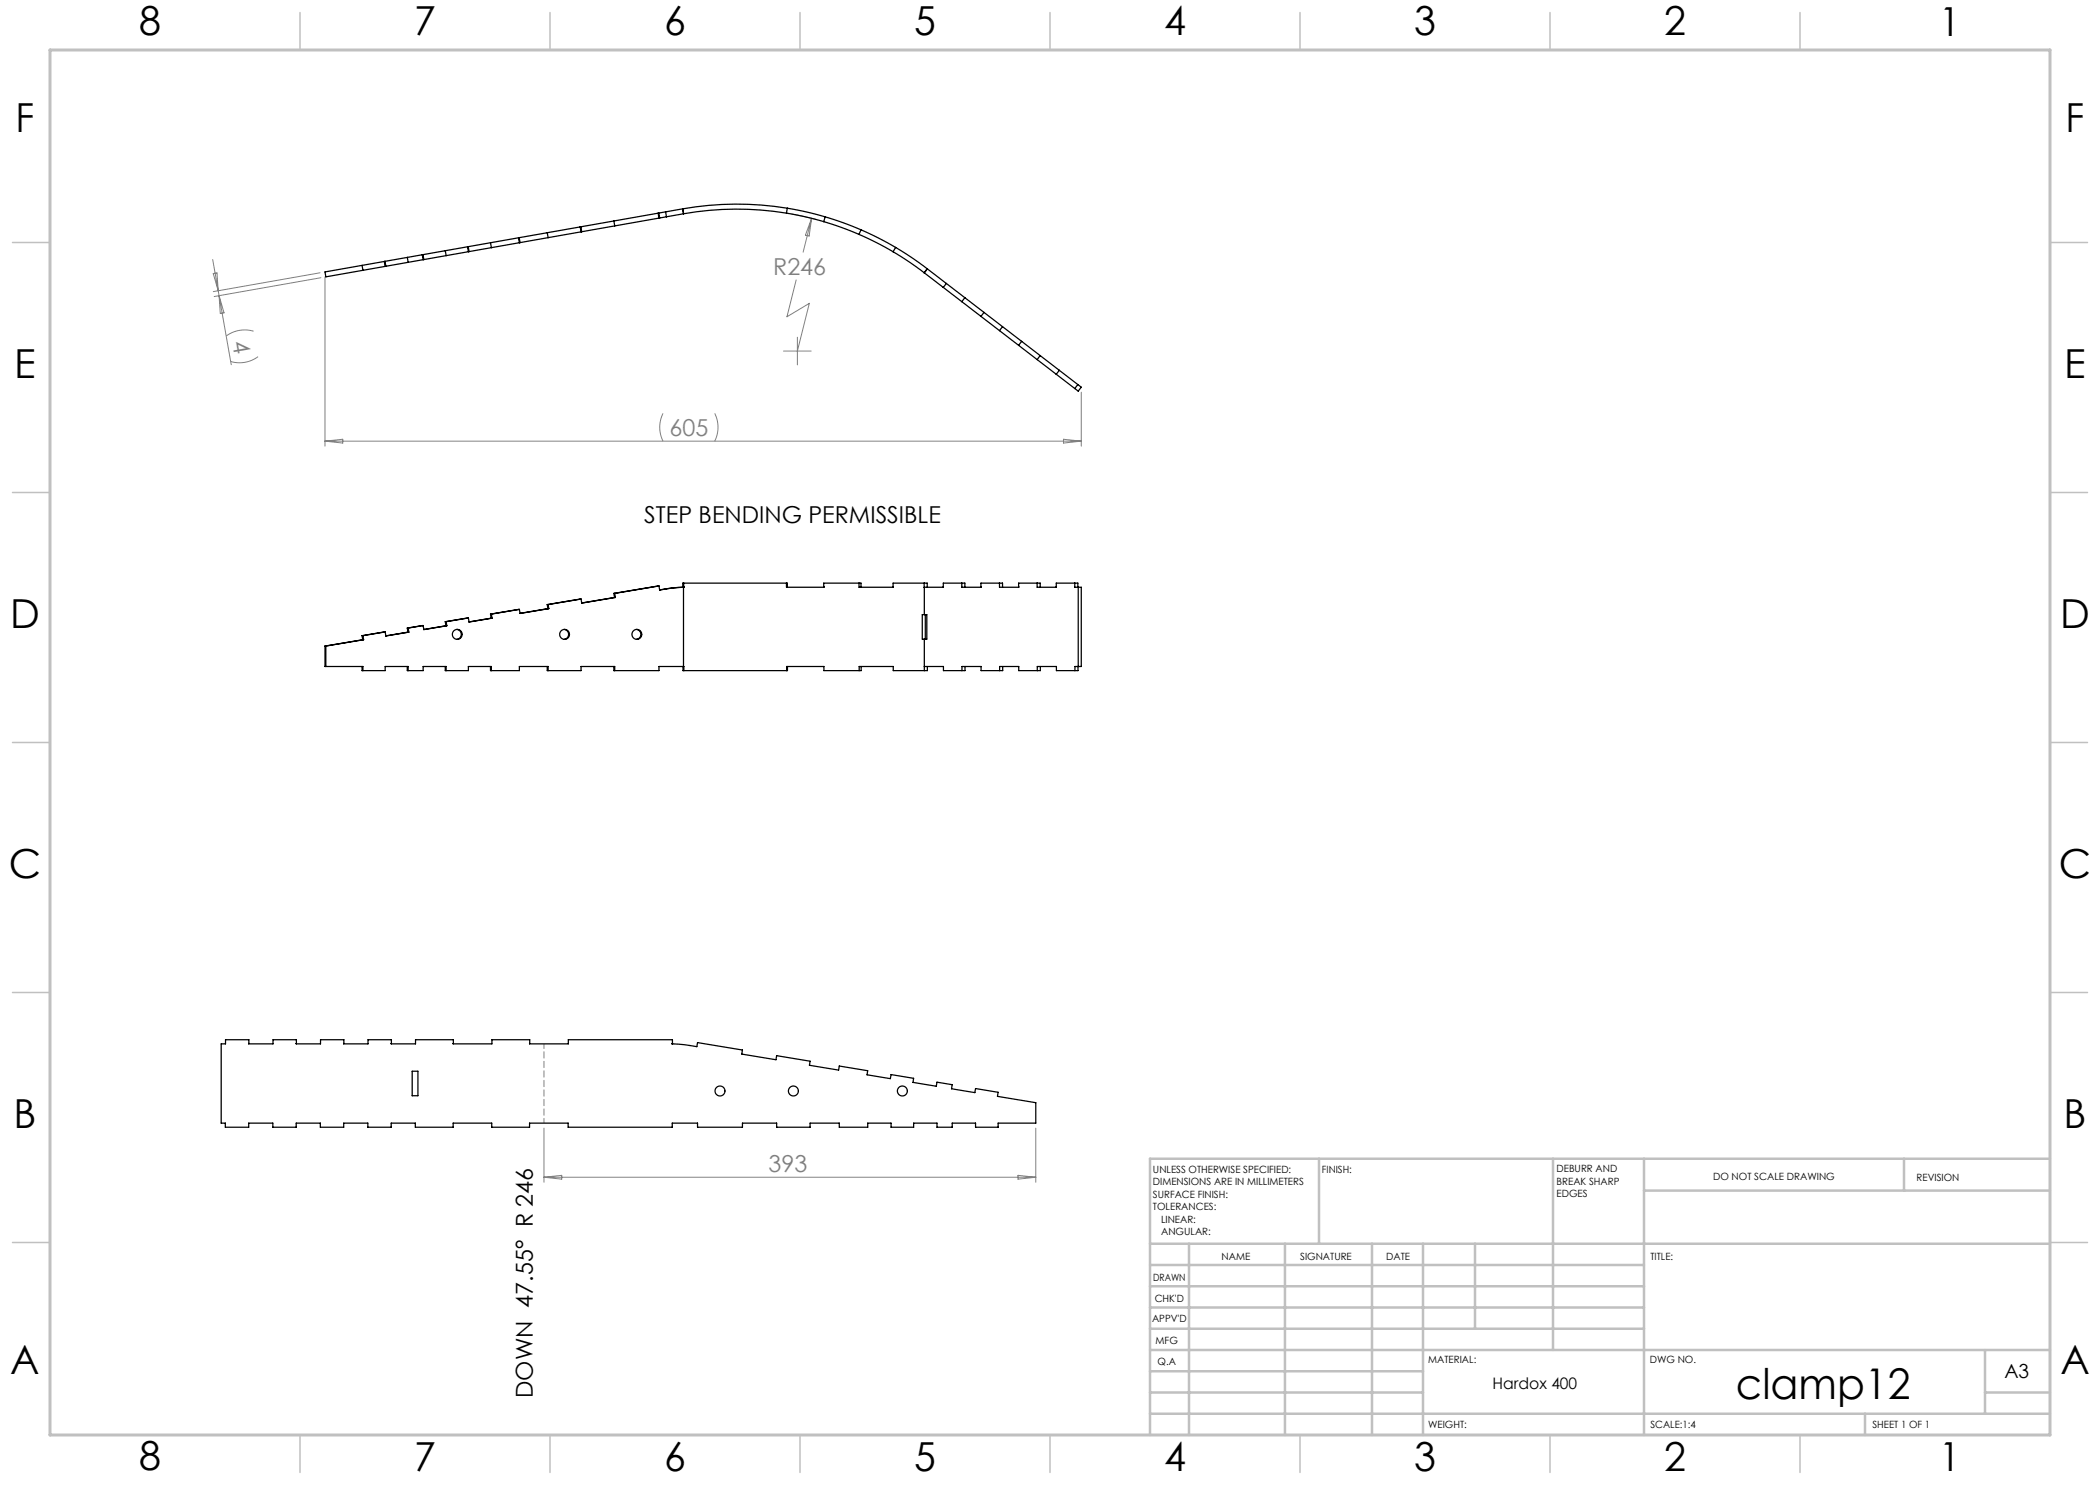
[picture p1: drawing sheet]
<svg xmlns="http://www.w3.org/2000/svg" width="420mm" height="297mm" viewBox="0 0 420 297" stroke-linecap="round" stroke-linejoin="round" font-family="sans-serif">
<g fill="none" stroke="#808080" stroke-width=".2">
<path d="M42.5 51.9l3.7 21M42.6 54.7l.8-.1 .2 3.6zM43.8 59.1l1 3.5-.7 .1zM64 54.6l-21.3 3.7M64.2 55.5l-21.4 3.8M65 55.4v33.8M158.3 42.8l5 1.1M159.2 56l-1.8 7.4 4.5-2.7-2.4 9.5M162.3 43.7l-1.7 6.7M162.3 43.7l-.5 3.5-.7-.2zM50.7 66.2a6.2 6.2 0 0 0-5.5 1M51.6 71.3a6.2 6.2 0 0 1-5.5 1"/>
<path d="M156.7 70.2h5.5M159.5 67.4v5.6M216.3 78.4v10.8M65 88.2h151.3M65 88.2l3.6-.3v.7zM132.6 82.7a6.2 6.2 0 0 0 0 5.5M142.9 82.7a6.2 6.2 0 0 1 0 5.5M212.7 87.9l3.6 .3-3.6 .4zM108.8 225.6v10.8M108.8 235.4h98.4M108.8 235.4l3.6-.3v.7zM203.6 235.1l3.6 .3-3.6 .4z"/>
<path d="M207.2 225.6v10.8"/>
</g>
<path d="M108.8 224.6v-15.8" fill="none" stroke="#808080" stroke-width=".2" stroke-dasharray="1.3 .6" stroke-dashoffset=".3"/>
<path d="M410 231.8v55.2h-187.2" fill="none" stroke="#c0c0c0" stroke-width=".2"/>
<g fill="none" stroke="#c0c0c0" stroke-width=".5">
<path d="M263.8 231.8v17M310.6 231.8v38.2M328.8 231.8v55.2M328.8 238.1h81.2M380.8 231.8v6.3M410 231.8h-180v55.2M230 248.8h180M230 257.3h98.8M230 253h98.8M237.8 248.8v38.2M257 248.8v38.2M274.4 248.8v38.2"/>
<path d="M284.6 248.8v38.2M295 248.8v17M230 265.8h98.8M230 261.5h98.8M230 278.5h54.6M230 274.3h54.6M230 270h180M397 278.5h13M397 270v12.8M230 282.8h180M373 282.8v4.2"/>
</g>
<g fill="none" stroke="#c0c0c0" stroke-width=".3">
<path d="M60 2.5v7.5M110 2.5v7.5M160 2.5v7.5M210 2.5v7.5M260 2.5v7.5M310 2.5v7.5M360 2.5v7.5M2.5 48.5h7.5M410 48.5h7.5M2.5 98.5h7.5M410 98.5h7.5M2.5 148.5h7.5"/>
<path d="M410 148.5h7.5M2.5 198.5h7.5M410 198.5h7.5M2.5 248.5h7.5M410 248.5h7.5M60 287v7.5M110 287v7.5M160 287v7.5M210 287v7.5M260 287v7.5M310 287v7.5M360 287v7.5"/>
</g>
<path d="M10 10h400v277h-400z" fill="none" stroke="#c0c0c0" stroke-width=".6"/>
<g fill="none" stroke="#000" stroke-width=".25">
<path d="M72.4 53.1l.2 1M76.9 52.3l.1 1M77 52.3l.2 1M81.5 51.5l.1 1M84.5 51l.1 .9M84.6 50.9l.2 1M84.6 50.9l-19.6 3.5 .2 1 19.6-3.5M89.1 50.1l.1 1M93.5 49.4l.2 .9M93.6 49.3l.2 1M98.1 48.5l.2 1M103.7 47.6l.2 .9"/>
<path d="M103.8 47.5l.2 1M109.5 46.5l.1 1M116 45.4l.2 1M116.2 45.4l.1 .9M122.8 44.2l.1 1M131.6 42.6l.2 1M131.8 42.6l.1 1M133.1 42.4l-48.5 8.5M133.1 42.4l.2 1M133.3 43.4l-48.5 8.5M136.5 41.8l-3.4 .6M136.6 41.8l.1 1a61.5 61.5 0 0 1 20.6-.2"/>
<path d="M136.7 42.8l-3.4 .6M157.3 42.6l3.8 .8 3.7 .9M157.5 41.6a62.5 62.5 0 0 0-20.9 .2M157.5 41.6l3.8 .8 3.8 1M157.5 41.6l-.2 1M171.8 46.9l3.5 1.6 3.3 1.9M172.2 46l-3.5-1.4-3.7-1.2-.3 .9 3.6 1.2 3.5 1.4M172.2 46l3.5 1.6 3.5 1.9M172.2 46l-.4 .9M179.1 49.5l3.2 2 3.1 2.3M179.1 49.5l-.5 .8 3.2 2.1 3 2.1M184.8 54.5h.1"/>
<path d="M184.9 54.6l11.3 8.7M185.4 53.8h.1M185.5 53.8l11.3 8.7M185.5 53.8l-.6 .8M189.3 56.7l-.6 .8M193 59.5l-.6 .8M196.8 62.5l19.5 14.9-.7 .8-19.4-14.9M196.8 62.5l-.6 .8M200.5 65.3l-.6 .8M204.3 68.3l-.6 .8M208 71.1l-.6 .8M211.9 74.1l-.6 .8"/>
<path d="M215.6 76.9l-.6 .8M116.2 119.8l-6.6 1.1M116.2 119.8l.1 .8M116.2 119.8l-6.8 1.1M122.8 118.7h.1l.2 .8M122.8 118.7l.1 .8M122.9 119.5h.2M122.9 119.5l-6.6 1.1M123.1 119.5l-6.8 1.1M131.6 117.2h.2M131.8 117.2l.1 .8 1.4-.2M131.8 117.2l-9 1.5"/>
<path d="M133.1 117.8h.2M133.1 117.8h.1M133.1 117.8l-1.2 .2M133.3 117.8h.1M136.5 117.5l-3.4 .3M136.7 117.5h-.2M136.7 117.5l-3.4 .3M136.7 117.5v15.8M136.7 116.6h20.6M136.7 116.6h-.1v.8h.1M136.7 117.4l.1 .1M136.7 116.6v.8"/>
<path d="M136.8 117.5h-.3M136.8 117.5h-.1M157.3 116.6v.9h7.5l-.1-.9h7.1M157.3 116.6h.2v.9M171.8 116.6v.9h6.8v-.9h6.2M171.8 116.6h.4v.9M184.8 117.5h.1M184.8 116.6l.1 6.3M184.8 116.6h.6v.9M184.9 117.5h3.8v-.9h4.3v.9M192.4 116.6v.9h3.8v-.9h4.3v.9M196.2 117.4h.1"/>
<path d="M199.9 116.6v.9h3.9l-.1-.9h4.3v.9M207.4 116.6v.9h3.9v-.9h4.3v.9M215 116.6v.9h1.3v15.8h-1.3v.8M215.6 117.5v15.8M65 129.2v4.1h7.6v.8M65 129.2h.2M65.2 129.2v4.1M72.4 133.3v.8h4.6v-.8h4.6v.8M72.4 127.1h.2l.1 .8M72.4 127.1l.1 .8M72.5 127.9l-7.5 1.3M72.5 127.9h.2"/>
<path d="M72.7 127.9l-7.5 1.3M76.9 126.4h.1M77 126.4l.2 .8 4.6-.8M77 126.4l-4.6 .7M81.5 133.3v.8h3.1v-.8h4.6v.8M81.5 125.6h.1M81.5 125.6l.1 .8M81.6 126.4l-4.4 .8M81.6 126.4h.2M81.6 125.6l.2 .8M84.6 125.1l-3 .5M84.6 125.1l.2 .8 4.6-.7"/>
<path d="M84.6 125.1l-3.1 .5M89.1 133.3v.8h4.6v-.8h4.6v.8M89.1 124.3l.1 .9h.2M89.1 124.3h.1M89.2 124.3l.2 .9M91.4 125.9a1 1 0 0 1 .9 1 1 1 0 0 1-.9 1M93.7 123.6l-4.5 .7M93.7 123.6l.1 .8 4.6-.8M93.7 123.6l-4.6 .7M98.1 133.3v.8h5.8v-.8h5.7v.8M98.1 122.8l.1 .8h.2M98.1 122.8h.2"/>
<path d="M98.3 122.8l.1 .8M103.9 121.9l-5.6 .9M103.9 121.9l-5.8 .9M109.4 133.3v.8h6.8v-.8h6.7v.8M109.4 120.9l.2 .8h.2M109.4 120.9h.2M109.6 120.9l.2 .8M109.8 121.7l-5.8 1-.1-.8M112.8 125.9a1 1 0 0 1 .9 1 1 1 0 0 1-.9 1M122.8 133.3v.8h9v-.8h4.9M127.3 125.9a1 1 0 0 1 .9 1 1 1 0 0 1-.9 1M136.6 133.3v.8h.2"/>
<path d="M136.7 133.3l.1 .8M136.8 134.1h20.5M157.3 134.1v-.8h7.5v.8h7M157.5 133.3v.8h-.2M171.8 134.1v-.8h6.8v.8h6.3M172.2 133.3v.8h-.4M184.9 122.9h-.4v4.9h.4M184.9 133.3h3.8v.8h4.3v-.8M184.9 127.8v6.3M184.9 122.9h.5v4.9h-.5M185.1 122.9v4.9M185.5 133.3v.8h-.6"/>
<path d="M200.5 133.3v.8h-4.3v-.8h-3.8v.8M208.1 133.3v.8h-4.3v-.8h-3.9v.8M215.6 133.3v.8h-4.3v-.8h-3.8v.8M44.2 208.8h.9v-.9h4.7l-.1 .9h4.9v-.9h4.7l-.1 .9h4.9v-.9h4.7l-.1 .9h4.9v-.9h4.7l-.1 .9h4.9v-.9h7.6l-.1 .9h7.8v-.9h7.5v.9h7.8v-.9h20.8l-.1 .9 2.4 .1 2.6 .4 .1-.8 9 1.5-.1 .8 6.8 1.1 .1-.8 6.7 1.1-.1 .9 5.8 .9 .2-.8 5.6 .9-.1 .9 4.7 .7 .1-.8 4.5 .8-.1 .8 4.7 .7 .1-.8 3 .5-.1 .9 4.7 .7 .1-.8 4.5 .8-.1 .8 7.7 1.2v4.1h-7.6v.8h-4.5v-.8h-4.7v.8h-3v-.8h-4.7v.8h-4.5v-.8h-4.7v.8h-5.6v-.8h-5.9v.8h-6.7v-.8h-6.8v.8h-9v-.8h-5.1v.8h-20.8v-.8h-7.7v.8h-7.6v-.8h-7.7v.8h-7.5v-.8h-4.9v.8h-4.6v-.8h-4.9v.8h-4.6v-.8h-4.9v.8h-4.6v-.8h-4.9v.8h-4.6v-.8h-.9zM82.4 214.2h1.2v4.9h-1.2zM90.6 208.7h.1M138 209.1h.1"/>
<circle cx="91.4" cy="126.9" r=".99"/>
<circle cx="112.9" cy="126.9" r=".99"/>
<circle cx="127.4" cy="126.9" r=".99"/>
<circle cx="144" cy="218.2" r="1"/>
<circle cx="158.7" cy="218.2" r="1"/>
<circle cx="180.5" cy="218.2" r="1"/>
</g>
<text font-size="8.5" x="347.2" y="279.7">clamp12</text>
<g font-size="8">
<text x="27.8" y="7">8</text>
<text x="82.8" y="7.1">7</text>
<text x="132.8" y="7.1">6</text>
<text x="182.8" y="7.1">5</text>
<text x="232.8" y="7.1">4</text>
<text x="282.8" y="7.1">3</text>
<text x="332.8" y="7.1">2</text>
<text x="387.8" y="7.1">1</text>
<text x="3.1" y="26.3">F</text>
<text x="413.1" y="26.3">F</text>
<text x="2.9" y="75.6">E</text>
<text x="412.9" y="75.6">E</text>
<text x="2" y="125.6">D</text>
<text x="412" y="125.6">D</text>
<text x="1.8" y="175.6">C</text>
<text x="411.8" y="175.6">C</text>
<text x="2.7" y="225.6">B</text>
<text x="412.7" y="225.6">B</text>
<text x="2.1" y="274.9">A</text>
<text x="412.1" y="274.8">A</text>
<text x="27.8" y="294">8</text>
<text x="82.8" y="294.1">7</text>
<text x="132.8" y="294.1">6</text>
<text x="182.8" y="294.1">5</text>
<text x="232.8" y="294.1">4</text>
<text x="282.8" y="294.1">3</text>
<text x="332.8" y="294.1">2</text>
<text x="387.8" y="294.1">1</text>
</g>
<g font-size="4.7" fill="#808080">
<text x="154.6" y="55">R246</text>
<text x="46.5" y="68.3" transform="rotate(80 46.5 68.3)">4</text>
<text x="133.9" y="87.2">605</text>
<text x="153.7" y="234.4">393</text>
</g>
<g font-size="4.7">
<text x="128.9" y="104.7">STEP BENDING PERMISSIBLE</text>
<text x="106.6" y="279.6" transform="rotate(-90 106.6 279.6)">DOWN 47.55° R 246</text>
</g>
<text font-size="3.9" x="400.9" y="275.5">A3</text>
<text font-size="3.2" x="298.5" y="277.9">Hardox 400</text>
<g font-size="2">
<text x="230.6" y="234.6">UNLESS OTHERWISE SPECIFIED:</text>
<text x="230.6" y="237.1">DIMENSIONS ARE IN MILLIMETERS</text>
<text x="230.6" y="239.6">SURFACE FINISH:</text>
<text x="264.4" y="234.6">FINISH:</text>
<text x="311.3" y="234.5">DEBURR AND</text>
<text x="311.3" y="237">BREAK SHARP</text>
<text x="311.3" y="239.5">EDGES</text>
<text x="342.6" y="236">DO NOT SCALE DRAWING</text>
<text x="383.3" y="236.2">REVISION</text>
<text x="230.6" y="242.1">TOLERANCES:</text>
<text x="232.2" y="244.6">LINEAR:</text>
<text x="232.2" y="247.1">ANGULAR:</text>
<text x="244.3" y="252">NAME</text>
<text x="260" y="251.9">SIGNATURE</text>
<text x="277.2" y="251.9">DATE</text>
<text x="330.1" y="251.9">TITLE:</text>
<text x="230.6" y="256.1">DRAWN</text>
<text x="230.9" y="260.3">CHK'D</text>
<text x="230.4" y="264.4">APPV'D</text>
<text x="231.1" y="268.8">MFG</text>
<text x="231.5" y="273">Q.A</text>
<text x="285.6" y="272.5">MATERIAL:</text>
<text x="330" y="272.5">DWG NO.</text>
<text x="285.6" y="285.5">WEIGHT:</text>
<text x="330.1" y="285.6">SCALE:1:4</text>
<text x="374.5" y="285.6">SHEET 1 OF 1</text>
</g>
</svg>
